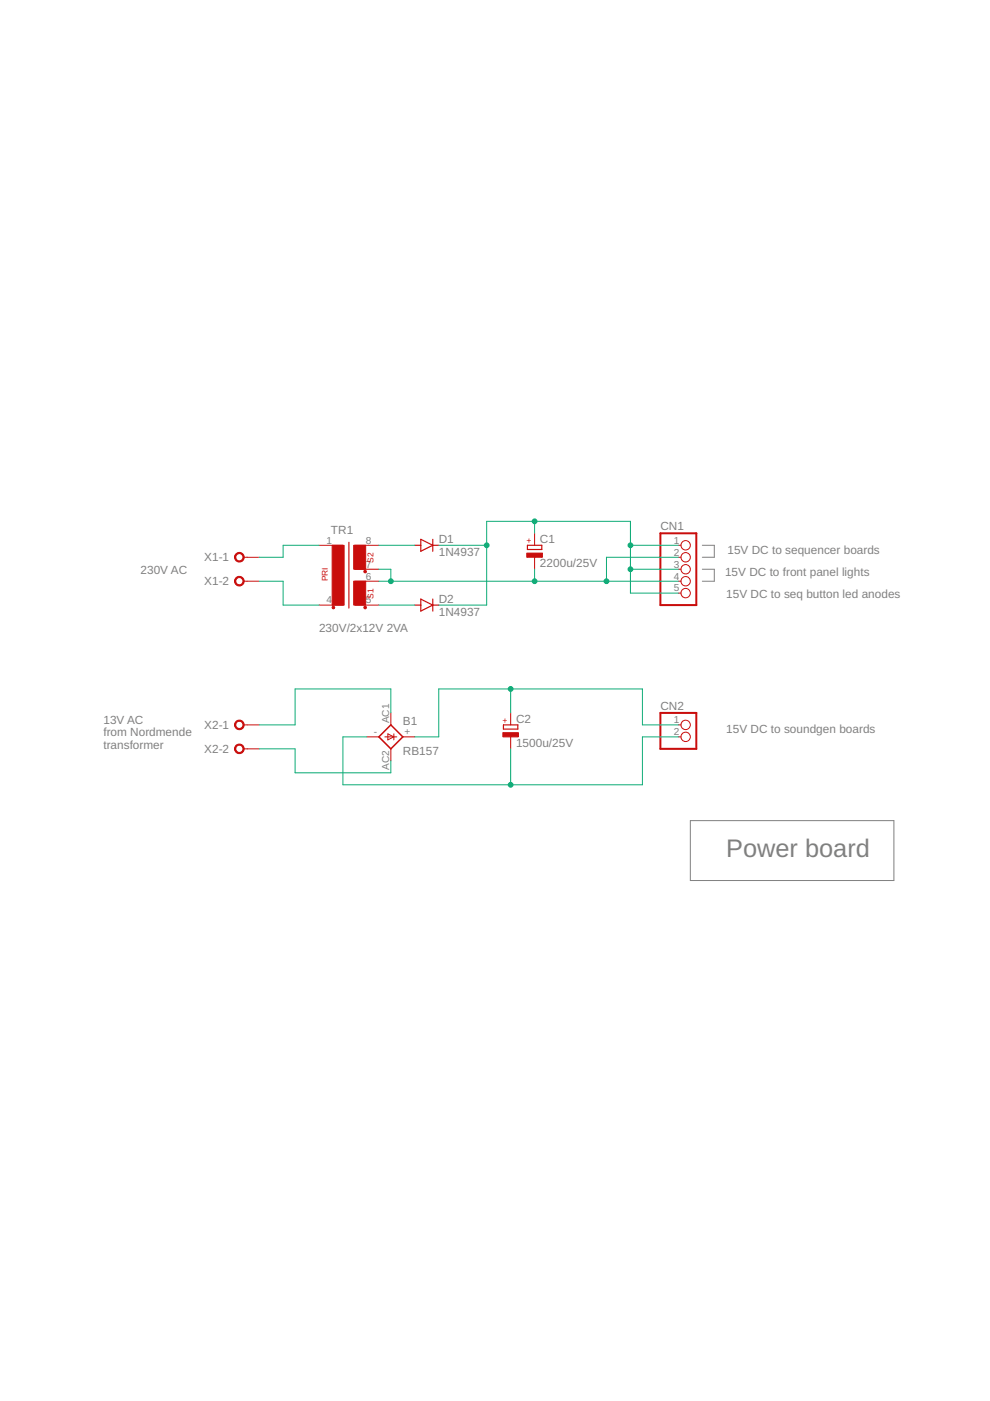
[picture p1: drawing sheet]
<svg xmlns="http://www.w3.org/2000/svg" width="210mm" height="297mm" viewBox="0 0 210 297" stroke-linecap="round" stroke-linejoin="round" font-family="sans-serif">
<path d="M148.9 115.6h2.5v2.6h-2.5M148.9 120.7h2.5v2.5h-2.5M146.4 174h43.1v12.7h-43.1z" fill="none" stroke="#808080" stroke-width=".21"/>
<path d="M74 115v13.9M87.9 115.6h1.3M89.2 114.3l2.6 1.3-2.6 1.3zM91.8 114.3v2.6M91.8 115.6h1.2M111.8 115.6h3.1v.9h-3.1zM87.9 128.3h1.3M89.2 127l2.6 1.3-2.6 1.3zM91.8 127v2.6M91.8 128.3h1.2M106.7 153.7h3.1v.9h-3.1z" fill="none" stroke="#c90d0c" stroke-width=".25"/>
<g fill="#c90d0c" stroke="#c90d0c" stroke-width=".21">
<path d="M50.1 117.3a1.03 1.03 0 0 1 1.6 .4 1.03 1.03 0 0 1-.7 1.4 1.03 1.03 0 0 1-1.3-.9h.3a.78 .78 0 0 1 1-.8 .78 .78 0 0 1 .3 1.3 .78 .78 0 0 1-1.3-.3v-.2h-.3z" fill-rule="evenodd"/>
<path d="M50.1 122.4a1.03 1.03 0 0 1 1.6 .4 1.03 1.03 0 0 1-.7 1.4 1.03 1.03 0 0 1-1.3-1h.3a.78 .78 0 0 1 1-.7 .78 .78 0 0 1 .3 1.2 .78 .78 0 0 1-1.3-.3v-.2h-.3z" fill-rule="evenodd"/>
<path d="M50.1 152.9a1.03 1.03 0 0 1 1.6 .3 1.03 1.03 0 0 1-.7 1.5 1.03 1.03 0 0 1-1.3-1h.3a.78 .78 0 0 1 1-.7 .78 .78 0 0 1 .3 1.2 .78 .78 0 0 1-1.3-.3v-.2h-.3z" fill-rule="evenodd"/>
<path d="M50.1 158a1.03 1.03 0 0 1 1.6 .3 1.03 1.03 0 0 1-.7 1.5 1.03 1.03 0 0 1-1.3-1h.3a.78 .78 0 0 1 1-.8 .78 .78 0 0 1 .3 1.3 .78 .78 0 0 1-1.3-.3v-.2h-.3z" fill-rule="evenodd"/>
<circle cx="70.7" cy="128.8" r=".29"/>
<circle cx="77.4" cy="128.8" r=".29"/>
<circle cx="77.4" cy="121.2" r=".29"/>
</g>
<g fill="#c90d0c" stroke="#c90d0c" stroke-width=".21">
<path d="M70.4 115.6h2.6v12.7h-2.6z"/>
<path d="M75 115.6h2.5v5.1h-2.5z"/>
<path d="M75 123.2h2.5v5.1h-2.5z"/>
<path d="M111.7 117.3h3.3v.9h-3.3z"/>
<path d="M106.6 155.3h3.3v.9h-3.3z"/>
</g>
<g fill="none" stroke="#c90d0c" stroke-width=".21">
<path d="M51.6 118.2h3.3M67.6 115.6h5.1M75.2 115.6h5.1M113.3 113.1v2.5M113.3 118.2v2.5M143.8 115.6h.6M143.8 118.2h.6M51.6 123.2h3.3M67.6 128.3h5.1M75.2 128.3h5.1M75.2 123.2h5.1M75.2 120.7h5.1"/>
<path d="M143.8 123.2h.6M143.8 120.7h.6M143.8 125.8h.6M51.6 153.7h3.3M51.6 158.8h3.3M77.8 156.2h2.5M81.6 156.2h2.5M82.2 155.6l1.3 .6-1.3 .7zM82.9 151.2v2.5M82.9 158.8v2.5M83.5 155.6v1.3M85.4 156.2h2.5"/>
<path d="M108.3 151.2v2.5M108.3 156.2v2.6M143.8 156.2h.6M143.8 153.7h.6"/>
<circle cx="145.4" cy="115.6" r=".99"/>
<circle cx="145.4" cy="118.2" r=".99"/>
<circle cx="145.4" cy="125.8" r=".99"/>
<circle cx="145.4" cy="120.7" r=".99"/>
<circle cx="145.4" cy="123.2" r=".99"/>
<circle cx="145.4" cy="153.7" r=".99"/>
<circle cx="145.4" cy="156.2" r=".99"/>
</g>
<path d="M80.3 156.2l2.6-2.5 2.5 2.5-2.5 2.6z" fill="none" stroke="#c90d0c" stroke-width=".32"/>
<path d="M140 113.1h7.6v15.2h-7.6zM140 151.2h7.6v7.6h-7.6z" fill="none" stroke="#c90d0c" stroke-width=".42"/>
<g fill="none" stroke="#0dab76" stroke-width=".21">
<path d="M67.6 115.6h-7.6v2.6h-5.1M80.3 115.6h7.6M93 115.6h10.2M113.3 110.5v2.6M133.7 115.6h10.1M143.8 118.2h-15.2v5M54.9 123.2h5.1v5.1h7.6M80.3 128.3h7.6M80.3 123.2h63.5M80.3 120.7h2.6v2.5M113.3 120.7v2.5M133.7 120.7h10.1"/>
<path d="M143.8 125.8h-10.1v-15.3h-30.5v17.8h-10.2M54.9 158.8h7.7v5.1h20.3v-2.6M77.8 156.2h-5.1v10.2h63.5v-10.2h7.6M82.9 151.2v-5.1h-20.3v7.6h-7.7M108.3 146.1v5.1M108.3 158.8v7.6M143.8 153.7h-7.6v-7.6h-43.2v10.1h-5.1"/>
</g>
<g fill="#0dab76" stroke="#0dab76" stroke-width=".21">
<circle cx="113.3" cy="123.2" r=".51"/>
<circle cx="82.9" cy="123.2" r=".51"/>
<circle cx="128.6" cy="123.2" r=".51"/>
<circle cx="133.7" cy="120.7" r=".51"/>
<circle cx="133.7" cy="115.6" r=".51"/>
<circle cx="113.3" cy="110.5" r=".51"/>
<circle cx="103.2" cy="115.6" r=".51"/>
<circle cx="108.3" cy="166.4" r=".51"/>
<circle cx="108.3" cy="146.1" r=".51"/>
</g>
<text font-size="5.4" fill="#808080" x="154" y="181.6">Power board</text>
<g font-size="2.5" fill="#808080">
<text x="70.2" y="113.3">TR1</text>
<text x="140" y="112.4">CN1</text>
<text x="43.3" y="119">X1-1</text>
<text x="93" y="117.9">1N4937</text>
<text x="93" y="115.1">D1</text>
<text x="114.5" y="115.1">C1</text>
<text x="154.2" y="117.4">15V DC to sequencer boards</text>
<text x="29.8" y="121.7">230V AC</text>
<text x="43.3" y="124.1">X1-2</text>
<text x="114.5" y="120.2">2200u/25V</text>
<text x="153.7" y="122.2">15V DC to front panel lights</text>
<text x="93" y="130.6">1N4937</text>
<text x="93" y="127.8">D2</text>
<text x="154" y="126.8">15V DC to seq button led anodes</text>
<text x="67.6" y="134">230V/2x12V 2VA</text>
<text x="21.9" y="153.4">13V AC</text>
<text x="43.3" y="154.6">X2-1</text>
<text x="85.4" y="153.7">B1</text>
<text x="109.4" y="153.2">C2</text>
<text x="140" y="150.5">CN2</text>
<text x="154" y="155.5">15V DC to soundgen boards</text>
<text x="21.9" y="156.1">from Nordmende</text>
<text x="21.9" y="158.8">transformer</text>
<text x="43.3" y="159.7">X2-2</text>
<text x="85.4" y="160">RB157</text>
<text x="109.4" y="158.3">1500u/25V</text>
</g>
<g font-size="2.1" fill="#808080">
<text x="69.2" y="115.2">1</text>
<text x="77.6" y="115.2">8</text>
<text x="142.8" y="115.2">1</text>
<text x="142.8" y="117.8">2</text>
<text x="77.6" y="122.9">6</text>
<text x="77.6" y="120.3">7</text>
<text x="142.8" y="120.3">3</text>
<text x="142.8" y="122.9">4</text>
<text x="142.8" y="125.4">5</text>
<text x="69.2" y="127.9">4</text>
<text x="77.6" y="127.9">5</text>
<text x="79.3" y="155.9">-</text>
<text x="82.5" y="153.3" transform="rotate(-90 82.5 153.3)">AC1</text>
<text x="85.8" y="155.9">+</text>
<text x="142.8" y="153.3">1</text>
<text x="142.8" y="155.9">2</text>
<text x="82.5" y="163.3" transform="rotate(-90 82.5 163.3)">AC2</text>
</g>
<g font-size="1.8" fill="#c90d0c">
<text x="79.2" y="119.3" transform="rotate(-90 79.2 119.3)">S2</text>
<text x="112.8" y="115.2" transform="rotate(-90 112.8 115.2)">+</text>
<text x="69.5" y="123.2" transform="rotate(-90 69.5 123.2)">PRI</text>
<text x="79.2" y="126.9" transform="rotate(-90 79.2 126.9)">S1</text>
<text x="107.7" y="153.3" transform="rotate(-90 107.7 153.3)">+</text>
</g>
</svg>
